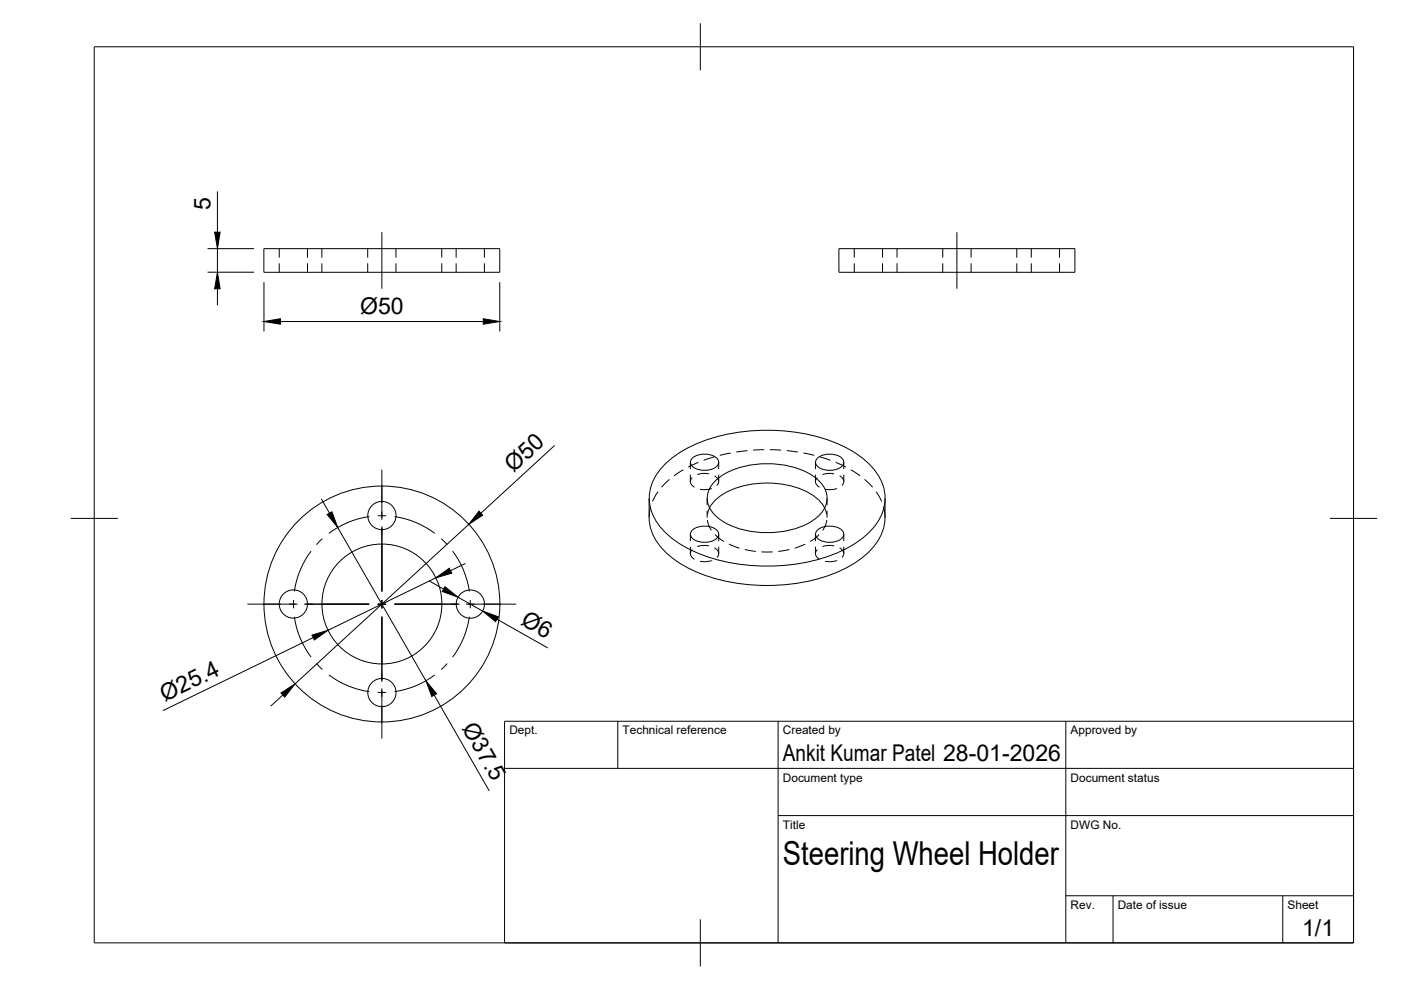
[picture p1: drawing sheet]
<svg xmlns="http://www.w3.org/2000/svg" width="297mm" height="210mm" viewBox="0 0 297 210" stroke-linecap="round" stroke-linejoin="round" font-family="sans-serif">
<!-- layer: Visible -->
<g fill="none" stroke="#000" stroke-width=".21">
<path d="M55.9 52.7h50.1v5h-50.1zM177.9 52.7h50v5h-50zM140.7 98.7a26.7 26.7 0 0 1 15-6.9 39.2 39.2 0 0 1 24.6 3.6 14 14 0 0 1 7.1 8.3 10 10 0 0 1-4 10 32.1 32.1 0 0 1-19.7 6.3 35.6 35.6 0 0 1-20.4-5.2 12.1 12.1 0 0 1-5.6-8.5 9.8 9.8 0 0 1 3-7.6zM146.8 97.2a4.3 4.3 0 0 1 5.2 0 1.22 1.22 0 0 1-.5 2 4.4 4.4 0 0 1-4.7-.3 1.13 1.13 0 0 1 0-1.7zM173.3 97.2a4.3 4.3 0 0 1 5.2 0 1.22 1.22 0 0 1-.5 2 4.4 4.4 0 0 1-4.7-.3 1.13 1.13 0 0 1 0-1.7zM137.6 105.6v4.1a11.7 11.7 0 0 0 5.9 9.3 35.3 35.3 0 0 0 21.4 5.1 32 32 0 0 0 18.2-6.1 11.1 11.1 0 0 0 4.5-8.3v-4.1M146.8 112.4a4.3 4.3 0 0 1 5.2 0 1.22 1.22 0 0 1-.5 2.1 4.4 4.4 0 0 1-4.7-.4 1.13 1.13 0 0 1 0-1.7zM150.4 107.7a10.5 10.5 0 0 1 6.9-4.6 19.7 19.7 0 0 1 14.9 1.8 7.4 7.4 0 0 1 2.6 2.8M151.7 101.9a17.4 17.4 0 0 1 13.7-3.4 13.5 13.5 0 0 1 8.9 4.2 4.7 4.7 0 0 1-.7 6.7 17.4 17.4 0 0 1-13.7 3.4 13.5 13.5 0 0 1-8.9-4.2 4.7 4.7 0 0 1 .7-6.7zM173.3 112.4a4.3 4.3 0 0 1 5.2 0 1.22 1.22 0 0 1-.5 2.1 4.4 4.4 0 0 1-4.7-.4 1.13 1.13 0 0 1 0-1.7z"/>
<circle cx="81" cy="109.3" r="3"/>
<circle cx="62.2" cy="128.1" r="3"/>
<circle cx="81" cy="128.1" r="12.7"/>
<circle cx="81" cy="128.1" r="25"/>
<circle cx="99.7" cy="128.1" r="3"/>
<circle cx="81" cy="146.8" r="3"/>
</g>
<!-- layer: Hidden -->
<g fill="none" stroke="#000" stroke-width=".21">
<path d="M59.2 52.7v1.9M59.2 55.8v1.9M65.2 52.7v1.9M65.2 55.8v1.9M68.2 52.7v1.9M68.2 55.8v1.9M78 52.7v1.9M78 55.8v1.9M83.9 52.7v1.9M83.9 55.8v1.9M93.7 52.7v1.9M93.7 55.8v1.9"/>
<path d="M96.7 52.7v1.9M96.7 55.8v1.9M102.7 52.7v1.9M102.7 55.8v1.9M181.1 52.7v1.9M181.1 55.8v1.9M187.1 52.7v1.9M187.1 55.8v1.9M190.2 52.7v1.9M190.2 55.8v1.9M199.9 52.7v1.9M199.9 55.8v1.9"/>
<path d="M205.9 52.7v1.9M205.9 55.8v1.9M215.6 52.7v1.9M215.6 55.8v1.9M218.7 52.7v1.9M218.7 55.8v1.9M224.6 52.7v1.9M224.6 55.8v1.9M144.9 99.6l-2 1.3M146.4 98v1.5M148.1 98l-2.2 1M151.4 96.9l-2.2 .7"/>
<path d="M152.4 98v1.5M154.9 96l-2.3 .5M158.5 95.5l-2.4 .3M162 95.3l-2.3 .1M163.2 95.3l2.4 .1M166.8 95.5l2.4 .3M170.3 96l2.4 .5M172.9 98v1.5M173.8 96.9l2.3 .7M177.2 98l2.1 1M178.9 98v1.5M180.4 99.6l2 1.3"/>
<path d="M138 107.4l-.4 2.3M139.5 104.2l-1.2 2.1M141.9 101.6l-1.6 1.7M146.4 100.6v1.5M146.4 113.3v1.4M146.4 115.9v1.5M146.8 101.3a1.21 1.21 0 0 0 .4 2M146.8 116.5a1.23 1.23 0 0 0 .4 2.1M149.9 105.6v1.5M149.9 108.3v1.4M150 110.3l.2 .9 .6 1.2M150.3 100.5l-1.1-.1-1.4 .2"/>
<path d="M150.3 115.7h-1.5l-1 .2M150.4 107.7l-.4 1.4M150.9 103.6l-.9 .2-1.6-.1M150.9 118.8l-1.4 .3-1.1-.1M151.5 100.9a1.24 1.24 0 0 1 .5 2M151.5 116.2a1.22 1.22 0 0 1 .5 2M151.6 113.4l1.9 1.4M152.4 100.6v1.5M152.4 113.3v1.4M152.4 115.9v1.5M154.5 115.4l2.3 .8M157.9 116.5l2.4 .4"/>
<path d="M161.4 117h2.4M167.3 116.5l-2.3 .4M170.7 115.4l-2.2 .8M172.9 100.6v1.5M172.9 113.3v1.4M172.9 115.9v1.5M173.3 116.5a1.23 1.23 0 0 0 .5 2.1M173.3 101.3a1.21 1.21 0 0 0 .5 2M173.7 113.4l-1.9 1.4M174.8 107.7l.5 1.4M175.3 110.3l-.2 .9-.7 1.3M175.3 105.6v1.5"/>
<path d="M175.3 108.3v1.4M176.8 115.7h-1.5l-.9 .2M176.8 100.5l-1-.1-1.4 .2M177.4 118.8l-1.4 .3-1.1-.1M177.4 103.6l-.9 .2-1.6-.1M178 116.2a1.22 1.22 0 0 1 .5 2M178 100.9a1.24 1.24 0 0 1 .5 2M178.9 100.6v1.5M178.9 113.3v1.4M178.9 115.9v1.5M183.3 101.6l1.7 1.7M185.7 104.2l1.2 2.1"/>
<path d="M187.3 107.4l.3 2.3"/>
</g>
<!-- layer: BORDER -->
<path d="M20 9.9h267v190h-267zM148.5 4.9v10M15 109.9h10M282 109.9h10M148.5 194.9v10" fill="none" stroke="#000" stroke-width=".21"/>
<!-- layer: TITLEBLOCK -->
<path d="M107 152.9h180v47h-180zM131 152.9v10M165 152.9v47M226 152.9v47M107 162.9h180M165 172.9h122M226 189.9h61M236 189.9v10M272 189.9v10" fill="none" stroke="#000" stroke-width=".21"/>
<!-- layer: Smart Centers -->
<g fill="none" stroke="#000" stroke-width=".21">
<path d="M81 49.2v12M202.9 49.2v12M81 99.6v10.6M66 116.9a18.8 18.8 0 0 0-3.6 8.5M68.3 114.2l-1.2 1.3M78.3 109.5a18.7 18.7 0 0 0-8.6 3.6M80.1 109.4h1.8M81 111.6v13.8M83.6 109.5a18.5 18.5 0 0 1 8.6 3.6M93.6 114.2l1.2 1.3M96 116.9a18.8 18.8 0 0 1 3.5 8.5M52.5 128.1h10.6"/>
<path d="M62.3 127.2v1.8M62.4 130.8a18.5 18.5 0 0 0 3.6 8.5M64.5 128.1h13.8M80.1 128.1h1.8M81 127.2v1.8M81 130.8v13.8M83.6 128.1h13.8M98.8 128.1h10.7M99.5 130.8a18.5 18.5 0 0 1-3.5 8.5M99.7 127.2v1.8M67.1 140.7l1.2 1.3M69.7 143.1a18.4 18.4 0 0 0 8.6 3.5"/>
<path d="M80.1 146.8h1.8M81 145.9v10.7M92.2 143.1a18.2 18.2 0 0 1-8.6 3.5M94.8 140.7l-1.2 1.3"/>
</g>
<!-- layer: FD_Dimensions -->
<g fill="none" stroke="#000" stroke-width=".21">
<path d="M44 57.7h9.9M44 52.7h9.9M46.1 40.6v8.6M46.1 52.7v5M56 59.8v10.5M106 59.8v10.5M46.1 61.2v3.5M59.5 68.2h43M117.6 94.4l-15.6 14.4M68.1 105.8l1.8 3M71.6 111.8l18.7 32.5M98.7 119.5l-3.2 1.5"/>
<path d="M99.4 111.2l-36.9 33.8M66.4 135.2l-31.9 15.5M91 123.2l3 1.7M92.4 122.5l-22.9 11.1M97.1 126.6l5.2 3M105.4 131.3l10.8 6.1M60 147.4l-2.6 2.3M92.1 147.4l11.6 20.3"/>
</g>
<path d="M45.5 49.2h1.2l-.6 3.5zM46.1 57.7l.6 3.5h-1.2zM56 68.2l3.5-.6v1.1zM102.5 67.6l3.5 .6-3.5 .5zM69.4 109.1l1-.6 1.2 3.3zM101.6 108.4l.7 .8-2.9 2zM66.1 134.7l3.4-1.1-2.8 2.1zM94.3 124.4l2.8 2.2-3.3-1.2zM92.4 122.5l2.9-2 .5 1zM102.3 129.6l3.4 1.2-.6 1zM59.6 146.9l2.9-1.9-2.1 2.8zM90.3 144.3l2.3 2.8-1.1 .6z" fill="#000" stroke="#000" stroke-width=".21"/>
<text font-size="7" x="166" y="183.4">Steering Wheel Holder</text>
<g font-size="4.9">
<text x="44.6" y="44.5" transform="rotate(-90 44.6 44.5)">5</text>
<text x="76.3" y="66.6">Ø50</text>
<text x="108.9" y="100.3" transform="rotate(-43 108.9 100.3)">Ø50</text>
<text x="110.2" y="132.3" transform="rotate(29 110.2 132.3)">Ø6</text>
<text x="34.9" y="148.8" transform="rotate(-26 34.9 148.8)">Ø25.4</text>
<text x="97.8" y="154.3" transform="rotate(60 97.8 154.3)">Ø37.5</text>
<text x="166" y="161.4">Ankit Kumar Patel 28-01-2026</text>
<text x="276.1" y="198.6">1/1</text>
</g>
<g font-size="2.5">
<text x="108" y="155.7">Dept.</text>
<text x="132" y="155.7">Technical reference</text>
<text x="166" y="155.7">Created by</text>
<text x="227" y="155.7">Approved by</text>
<text x="166" y="165.7">Document type</text>
<text x="227" y="165.7">Document status</text>
<text x="166" y="175.7">Title</text>
<text x="227" y="175.7">DWG No.</text>
<text x="227" y="192.7">Rev.</text>
<text x="237" y="192.7">Date of issue</text>
<text x="273" y="192.7">Sheet</text>
</g>
</svg>
